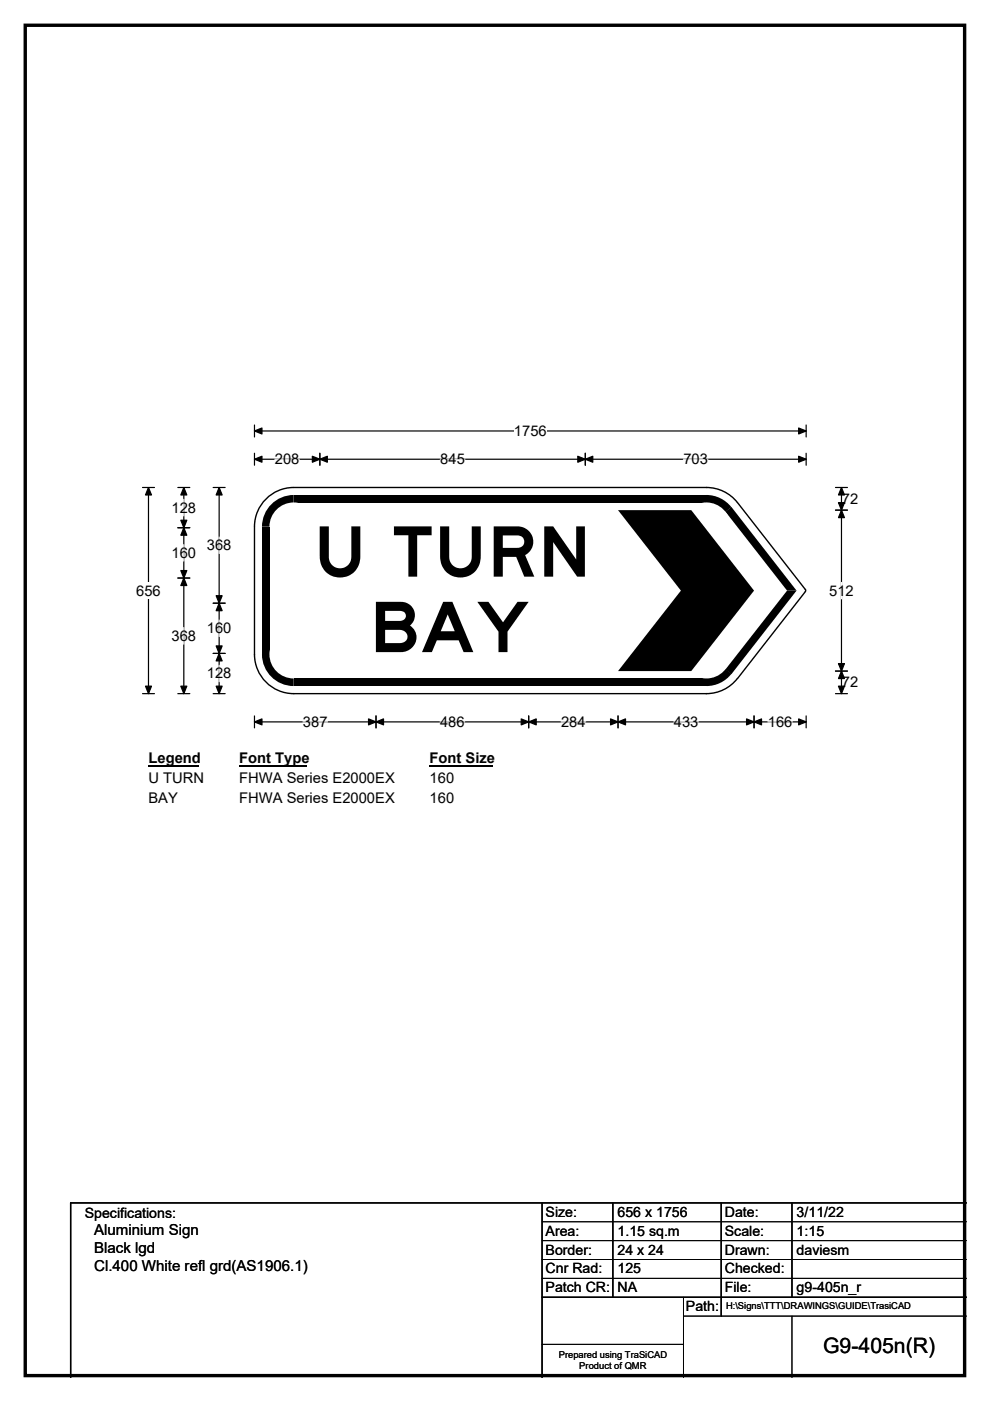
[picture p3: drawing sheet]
<svg xmlns="http://www.w3.org/2000/svg" width="210mm" height="297mm" viewBox="0 0 210 297" stroke-linecap="round" stroke-linejoin="round" font-family="sans-serif">
<path d="M5.4 5.4h199.2v286.3h-199.2z" fill="none" stroke="#000" stroke-width=".72"/>
<path d="M54 91.4h117M54 90.1v2.5M171 90.1v2.5" fill="none" stroke="#000" stroke-width=".25"/>
<path d="M54 91.4l1.6-.7v1.3zM169.4 90.7l1.6 .7-1.6 .6z" fill="#000" stroke="#000" stroke-width=".25"/>
<path d="M109 89.6h7v3.5h-7z" fill="#fff"/>
<g fill="none" stroke="#000" stroke-width=".25">
<path d="M54 97.4h117M54 96.1v2.5M67.8 96.1v2.5M124.1 96.1v2.5M171 96.1v2.5M30.2 103.4h2.6M31.5 103.4v43.7M30.2 147.1h2.6M54 151.8v2.5M54 153.1h117M79.8 151.8v2.5M112.1 151.8v2.5"/>
<path d="M131.1 151.8v2.5M159.9 151.8v2.5M171 151.8v2.5"/>
</g>
<g fill="#000" stroke="#000" stroke-width=".25">
<path d="M54 97.4l1.6-.7v1.3zM67.8 97.4l1.6-.7v1.3zM66.3 96.7l1.5 .7-1.5 .6zM122.6 96.7l1.5 .7-1.5 .6zM124.1 97.4l1.6-.7v1.3zM169.4 96.7l1.6 .7-1.6 .6zM31.5 103.4l.6 1.5h-1.2zM30.9 145.5h1.2l-.6 1.6zM54 153.1l1.6-.7v1.3zM79.8 153.1l1.5-.7v1.3zM78.2 152.4l1.6 .7-1.6 .6zM110.6 152.4l1.5 .7-1.5 .6z"/>
<path d="M112.1 153.1l1.6-.7v1.3zM129.5 152.4l1.6 .7-1.6 .6zM131.1 153.1l1.6-.7v1.3zM158.3 152.4l1.6 .7-1.6 .6zM159.9 153.1l1.6-.7v1.3zM169.4 152.4l1.6 .7-1.6 .6z"/>
</g>
<path d="M58.3 97.4h5.2M93.4 97.4h5.2M144.9 97.4h5.3M64.3 153.1h5.2M93.3 153.1h5.3M119 153.1h5.2M142.9 153.1h5.2M162.9 153.1h5.2" fill="none" stroke="#fff" stroke-width=".25"/>
<path d="M28.9 123.5h5.2v3.5h-5.2z" fill="#fff"/>
<g fill="none" stroke="#000" stroke-width=".25">
<path d="M37.7 111.9h2.6M37.7 103.4h2.6M39 103.4v43.7M45.2 103.4h2.6M46.5 103.4v43.7M177.2 103.4h2.5M177.2 108.2h2.5M178.5 103.4v43.7M37.7 122.6h2.6M45.2 127.9h2.6M45.2 138.5h2.6M37.7 147.1h2.6"/>
<path d="M45.2 147.1h2.6M177.2 147.1h2.5M177.2 142.3h2.5"/>
</g>
<g fill="#000" stroke="#000" stroke-width=".25">
<path d="M39 111.9l.6 1.6h-1.2zM39 103.4l.6 1.5h-1.2zM38.4 110.3h1.2l-.6 1.6zM46.5 103.4l.6 1.5h-1.3zM178.5 108.2l.6 1.5h-1.3zM178.5 103.4l.6 1.5h-1.3zM177.8 106.6h1.3l-.6 1.6zM38.4 121h1.2l-.6 1.6zM39 122.6l.6 1.5h-1.2zM46.5 127.9l.6 1.6h-1.3zM45.8 136.9h1.3l-.6 1.6zM45.8 126.3h1.3l-.6 1.6z"/>
<path d="M46.5 138.5l.6 1.6h-1.3zM38.4 145.5h1.2l-.6 1.6zM45.8 145.5h1.3l-.6 1.6zM177.8 140.7h1.3l-.6 1.6zM178.5 142.3l.6 1.6h-1.3zM177.8 145.5h1.3l-.6 1.6z"/>
</g>
<path d="M39 105.9v3.5M39 115.5v3.5M46.5 113.9v3.5M39 133.1v3.5M46.5 131.5v3.5M178.5 123.5v3.5M46.5 141.1v3.4" fill="none" stroke="#fff" stroke-width=".25"/>
<path d="M31.5 159h10.7v3.5h-10.7z" fill="#fff"/>
<path d="M31.5 162.3h10.7" fill="none" stroke="#000" stroke-width=".32"/>
<path d="M50.7 159h14.5v3.5h-14.5z" fill="#fff"/>
<path d="M50.7 162.3h14.5" fill="none" stroke="#000" stroke-width=".32"/>
<path d="M91.1 159h13.5v3.5h-13.5z" fill="#fff"/>
<path d="M91.1 162.3h13.5" fill="none" stroke="#000" stroke-width=".32"/>
<g fill="#fff">
<path d="M31.5 163.2h11.7v3.5h-11.7z"/>
<path d="M50.7 163.2h32.9v3.5h-32.9z"/>
<path d="M91.1 163.2h5.2v3.5h-5.2z"/>
<path d="M31.5 167.4h6.2v3.5h-6.2z"/>
<path d="M50.7 167.4h32.9v3.5h-32.9z"/>
<path d="M91.1 167.4h5.2v3.5h-5.2z"/>
</g>
<g fill="#fff">
<path d="M54 111.7l8.3-8.3h87.6l6.5 3.2 14.4 18.4v.4l-14.4 18.5-6.5 3.2h-87.6l-8.3-8.4z" fill-rule="evenodd"/>
<circle cx="62.3" cy="111.7" r="8.3"/>
<circle cx="62.3" cy="138.7" r="8.3"/>
<circle cx="149.8" cy="138.7" r="8.3"/>
<circle cx="170.6" cy="125.2" r=".33"/>
<circle cx="149.8" cy="111.7" r="8.3"/>
</g>
<g fill="#000">
<path d="M57.9 106.6a6.7 6.7 0 0 1 4.4-1.7v6.8h-6.7a6.7 6.7 0 0 1 2.3-5.1z" fill-rule="evenodd"/>
<path d="M62.3 105h87.6v1.6h-87.6z" fill-rule="evenodd"/>
</g>
<circle cx="62.3" cy="111.7" r="5.1" fill="#fff"/>
<g fill="#000">
<path d="M55.6 111.7h1.6v27h-1.6z" fill-rule="evenodd"/>
<path d="M55.6 138.6l6.7 .1v6.8a6.7 6.7 0 0 1-6.7-6.9z" fill-rule="evenodd"/>
</g>
<circle cx="62.3" cy="138.7" r="5.1" fill="#fff"/>
<g fill="#000">
<path d="M149.8 138.7l5.4 4.2a6.7 6.7 0 0 1-5.4 2.6z" fill-rule="evenodd"/>
<path d="M62.3 143.9h87.6v1.6h-87.6z" fill-rule="evenodd"/>
</g>
<circle cx="149.8" cy="138.7" r="5.1" fill="#fff"/>
<g fill="#000">
<path d="M153.9 108.5l1.2-1 13.9 17.7h-2.1zM166.9 125.2h2.1l-13.9 17.7-1.2-1z"/>
<path d="M149.8 104.9a6.8 6.8 0 0 1 5.3 2.6l-5.3 4.2z" fill-rule="evenodd"/>
</g>
<circle cx="149.8" cy="111.7" r="5.1" fill="#fff"/>
<path d="M170.8 125v.4M170.8 125l-14.4-18.5a8.3 8.3 0 0 0-6.5-3.1h-87.6a8.3 8.3 0 0 0-8.3 8.3v27M170.8 125.4l-14.4 18.4a8.3 8.3 0 0 1-6.5 3.3h-87.6a8.3 8.3 0 0 1-8.3-8.4M115 255v37M130 255v20M153 255v24M168 255v20M205 255h-190v37M115 275h90" fill="none" stroke="#000" stroke-width=".3"/>
<path d="M131.1 108.2h15.5l13.3 17-13.3 17.1h-15.5l13.3-17.1z" fill-rule="evenodd" fill="#000"/>
<path d="M115 259h90M115 263h90M115 267h90M115 271h90M145 279h60M145 275v17M168 279v13M115 285h30" fill="none" stroke="#000" stroke-width=".21"/>
<g font-size="14.8">
<text x="66.4" y="122.3">U TURN</text>
<text x="78.4" y="138.3">BAY</text>
</g>
<text font-size="4.5" x="174.6" y="286.9">G9-405n(R)</text>
<g font-size="3.2">
<text x="20" y="261.9">Aluminium Sign</text>
<text x="20" y="265.7">Black lgd</text>
<text x="20" y="269.6">Cl.400 White refl grd(AS1906.1)</text>
</g>
<g font-size="3.1">
<text x="109" y="92.4">1756</text>
<text x="58.3" y="98.4">208</text>
<text x="93.4" y="98.4">845</text>
<text x="144.9" y="98.4">703</text>
<text x="178.6" y="106.8">72</text>
<text x="36.4" y="108.7">128</text>
<text x="36.4" y="118.3">160</text>
<text x="43.9" y="116.7">368</text>
<text x="28.9" y="126.3">656</text>
<text x="175.9" y="126.3">512</text>
<text x="36.4" y="135.8">368</text>
<text x="43.9" y="134.3">160</text>
<text x="43.9" y="143.8">128</text>
<text x="178.6" y="145.7">72</text>
<text x="64.3" y="154.1">387</text>
<text x="93.3" y="154.1">486</text>
<text x="119" y="154.1">284</text>
<text x="142.9" y="154.1">433</text>
<text x="162.9" y="154.1">166</text>
<text x="31.5" y="161.9">Legend</text>
<text x="50.7" y="161.9">Font Type</text>
<text x="91.1" y="161.9">Font Size</text>
<text x="31.5" y="166">U TURN</text>
<text x="50.7" y="166">FHWA Series E2000EX</text>
<text x="91.1" y="166">160</text>
<text x="31.5" y="170.2">BAY</text>
<text x="50.7" y="170.2">FHWA Series E2000EX</text>
<text x="91.1" y="170.2">160</text>
</g>
<g font-size="3">
<text x="115.7" y="258">Size:</text>
<text x="131" y="258">656 x 1756</text>
<text x="153.7" y="258">Date:</text>
<text x="169" y="258">3/11/22</text>
<text x="18" y="258.2">Specifications:</text>
<text x="115.7" y="262">Area:</text>
<text x="131" y="262">1.15 sq.m</text>
<text x="153.7" y="262">Scale:</text>
<text x="169" y="262">1:15</text>
<text x="115.7" y="266">Border:</text>
<text x="115.7" y="270">Cnr Rad:</text>
<text x="131" y="266">24 x 24</text>
<text x="131" y="270">125</text>
<text x="153.7" y="266">Drawn:</text>
<text x="153.7" y="270">Checked:</text>
<text x="169" y="266">daviesm</text>
<text x="115.7" y="274">Patch CR:</text>
<text x="131" y="274">NA</text>
<text x="153.7" y="274">File:</text>
<text x="169" y="274">g9-405n_r</text>
<text x="145.5" y="278">Path:</text>
</g>
<g font-size="2">
<text x="154" y="277.6">H:\Signs\TTT\DRAWINGS\GUIDE\TrasiCAD</text>
<text x="118.5" y="287.8">Prepared using TraSiCAD</text>
<text x="122.9" y="290.2">Product of QMR</text>
</g>
</svg>
